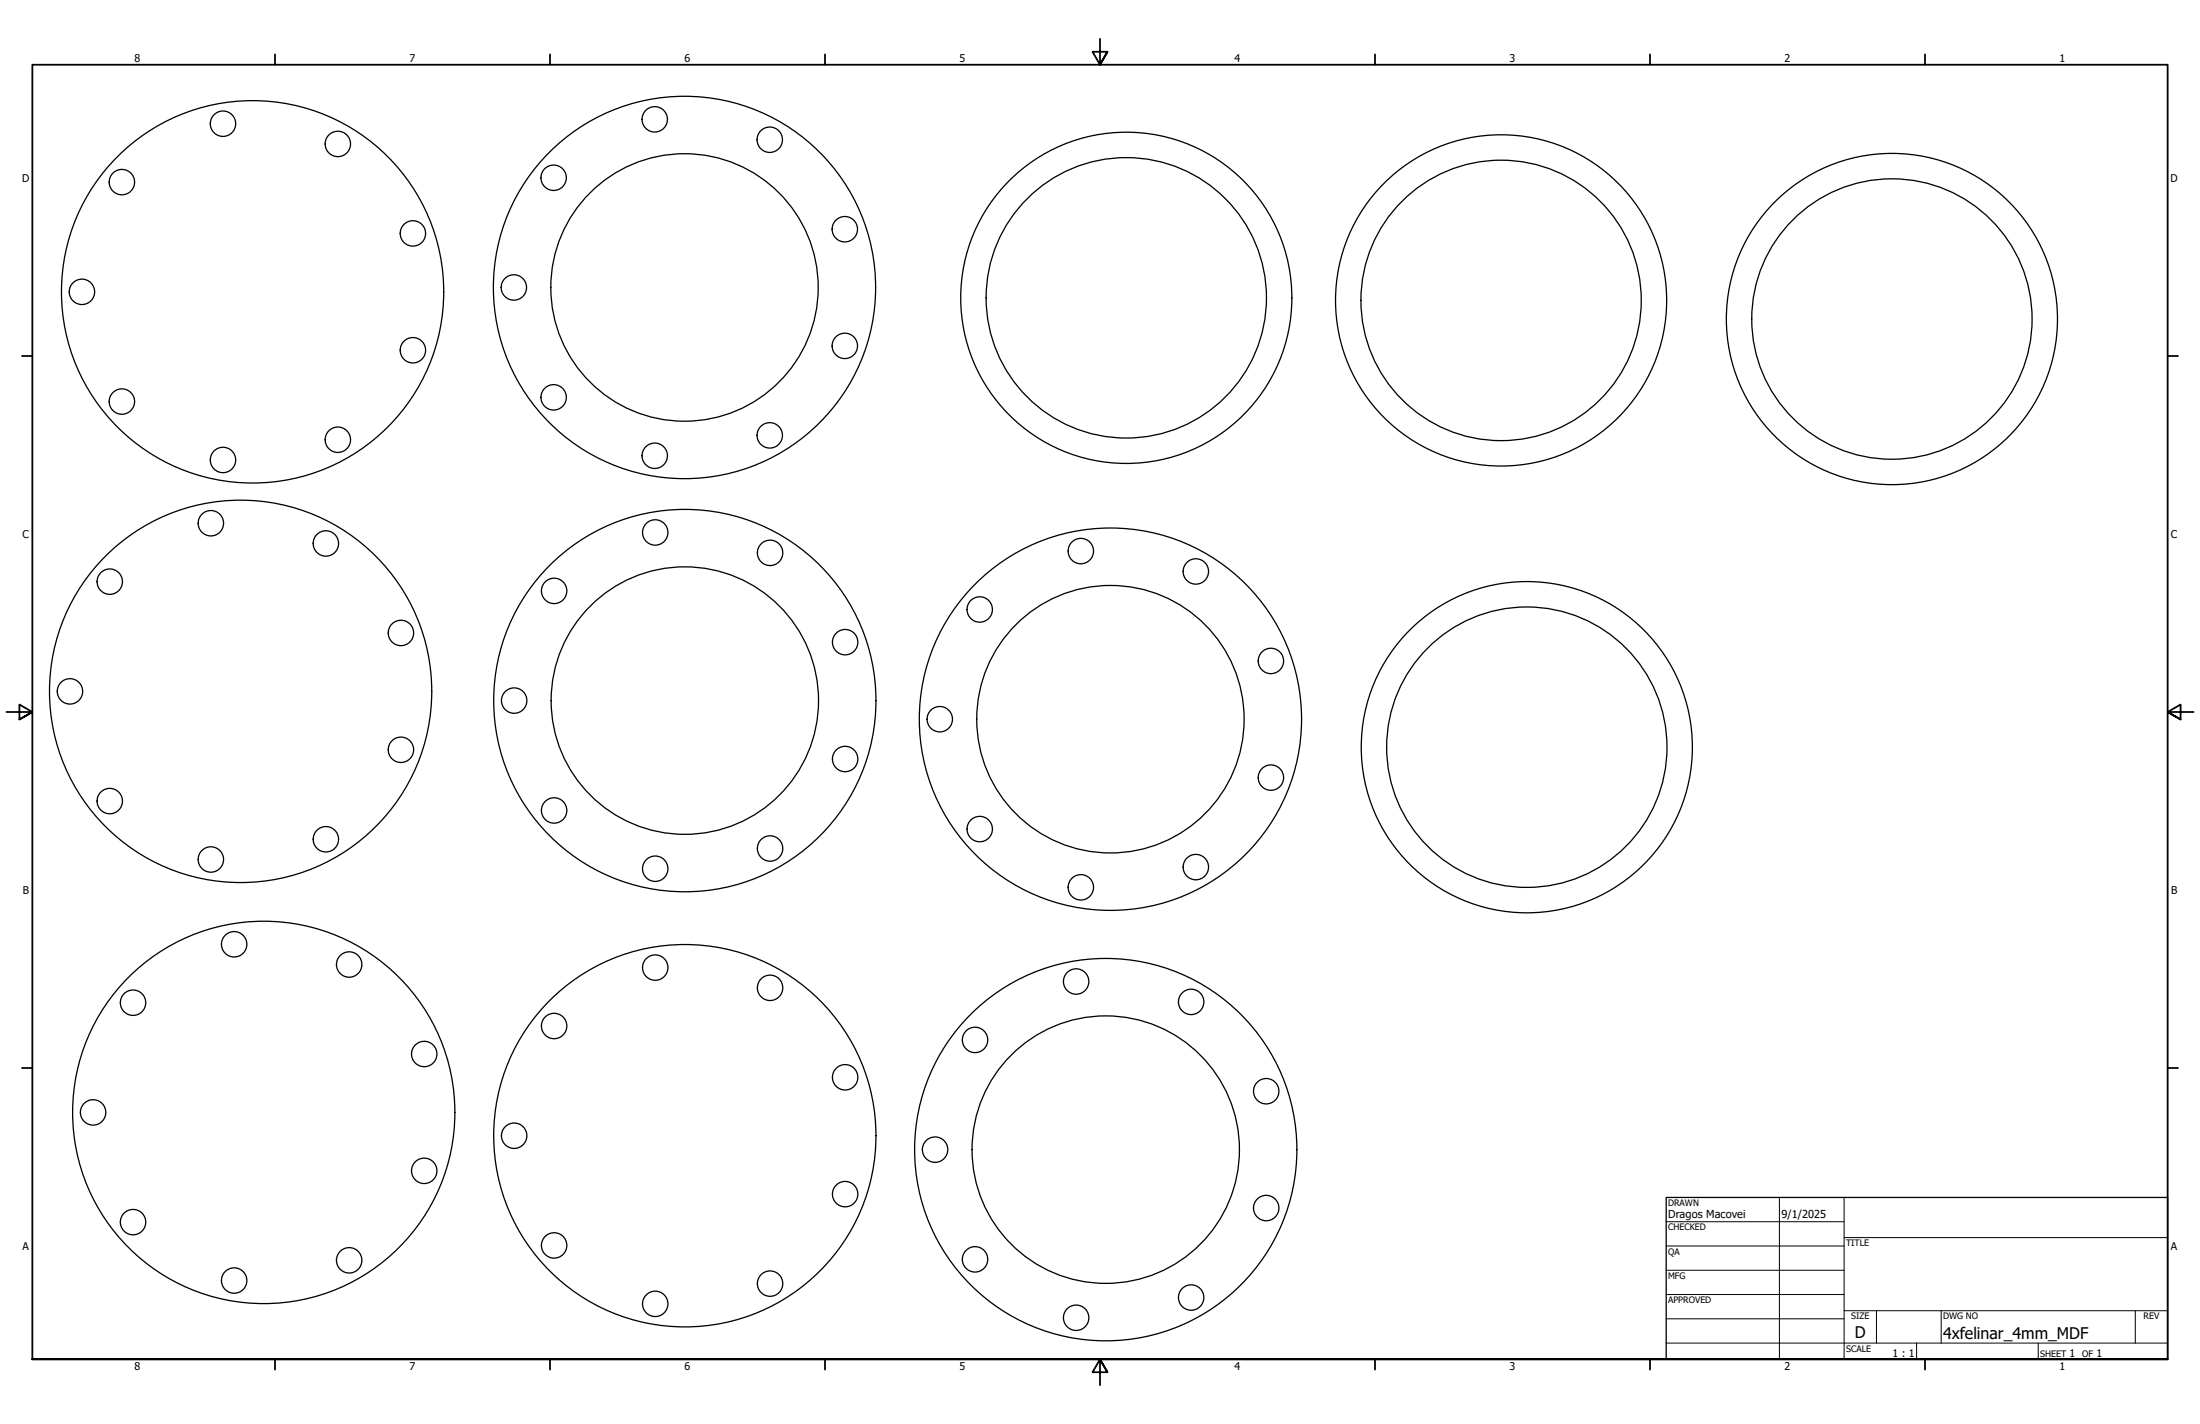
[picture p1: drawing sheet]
<svg xmlns="http://www.w3.org/2000/svg" width="864mm" height="559mm" viewBox="0 0 864 559" stroke-linecap="round" stroke-linejoin="round" font-family="sans-serif">
<!-- layer: Visible (ANSI) -->
<g fill="none" stroke="#000" stroke-width=".51">
<circle cx="87.5" cy="48.5" r="5"/>
<circle cx="132.6" cy="56.5" r="5"/>
<circle cx="257" cy="46.8" r="5"/>
<circle cx="302.2" cy="54.8" r="5"/>
<circle cx="47.8" cy="71.5" r="5"/>
<circle cx="217.3" cy="69.8" r="5"/>
<circle cx="162.1" cy="91.6" r="5"/>
<circle cx="331.6" cy="89.9" r="5"/>
<circle cx="32.2" cy="114.5" r="5"/>
<circle cx="99.1" cy="114.5" r="75"/>
<circle cx="201.7" cy="112.8" r="5"/>
<circle cx="268.7" cy="112.8" r="75"/>
<circle cx="268.7" cy="112.8" r="52.5"/>
<circle cx="442.1" cy="116.9" r="65"/>
<circle cx="442.1" cy="116.9" r="55"/>
<circle cx="589.2" cy="117.9" r="65"/>
<circle cx="589.3" cy="117.9" r="55"/>
<circle cx="162.1" cy="137.4" r="5"/>
<circle cx="331.6" cy="135.7" r="5"/>
<circle cx="742.7" cy="125.2" r="65"/>
<circle cx="742.7" cy="125.2" r="55"/>
<circle cx="47.8" cy="157.6" r="5"/>
<circle cx="217.3" cy="155.9" r="5"/>
<circle cx="132.6" cy="172.6" r="5"/>
<circle cx="257" cy="178.8" r="5"/>
<circle cx="302.2" cy="170.8" r="5"/>
<circle cx="87.5" cy="180.5" r="5"/>
<circle cx="82.8" cy="205.3" r="5"/>
<circle cx="127.9" cy="213.3" r="5"/>
<circle cx="257.2" cy="208.9" r="5"/>
<circle cx="302.3" cy="216.9" r="5"/>
<circle cx="424.3" cy="216.2" r="5"/>
<circle cx="43.1" cy="228.3" r="5"/>
<circle cx="217.5" cy="231.9" r="5"/>
<circle cx="384.6" cy="239.2" r="5"/>
<circle cx="469.4" cy="224.3" r="5"/>
<circle cx="157.4" cy="248.4" r="5"/>
<circle cx="331.8" cy="252" r="5"/>
<circle cx="498.9" cy="259.4" r="5"/>
<circle cx="27.5" cy="271.3" r="5"/>
<circle cx="94.4" cy="271.3" r="75"/>
<circle cx="201.8" cy="274.9" r="5"/>
<circle cx="268.8" cy="274.9" r="75"/>
<circle cx="268.8" cy="274.9" r="52.5"/>
<circle cx="157.4" cy="294.2" r="5"/>
<circle cx="331.8" cy="297.8" r="5"/>
<circle cx="368.9" cy="282.2" r="5"/>
<circle cx="435.9" cy="282.2" r="75"/>
<circle cx="435.9" cy="282.2" r="52.5"/>
<circle cx="599.3" cy="293.2" r="65"/>
<circle cx="599.4" cy="293.2" r="55"/>
<circle cx="43.1" cy="314.4" r="5"/>
<circle cx="217.5" cy="318" r="5"/>
<circle cx="498.9" cy="305.1" r="5"/>
<circle cx="82.8" cy="337.3" r="5"/>
<circle cx="127.9" cy="329.3" r="5"/>
<circle cx="302.3" cy="333" r="5"/>
<circle cx="384.6" cy="325.3" r="5"/>
<circle cx="257.2" cy="340.9" r="5"/>
<circle cx="424.3" cy="348.2" r="5"/>
<circle cx="469.4" cy="340.3" r="5"/>
<circle cx="91.9" cy="370.6" r="5"/>
<circle cx="137.1" cy="378.5" r="5"/>
<circle cx="257.2" cy="379.7" r="5"/>
<circle cx="52.2" cy="393.5" r="5"/>
<circle cx="302.3" cy="387.6" r="5"/>
<circle cx="422.4" cy="385.2" r="5"/>
<circle cx="467.6" cy="393.2" r="5"/>
<circle cx="166.5" cy="413.6" r="5"/>
<circle cx="217.5" cy="402.6" r="5"/>
<circle cx="382.7" cy="408.1" r="5"/>
<circle cx="36.5" cy="436.5" r="5"/>
<circle cx="103.5" cy="436.5" r="75"/>
<circle cx="331.8" cy="422.8" r="5"/>
<circle cx="497" cy="428.2" r="5"/>
<circle cx="166.5" cy="459.5" r="5"/>
<circle cx="201.8" cy="445.7" r="5"/>
<circle cx="268.8" cy="445.7" r="75"/>
<circle cx="367.1" cy="451.1" r="5"/>
<circle cx="434" cy="451.1" r="75"/>
<circle cx="434.1" cy="451.1" r="52.5"/>
<circle cx="52.2" cy="479.6" r="5"/>
<circle cx="331.8" cy="468.6" r="5"/>
<circle cx="497" cy="474.1" r="5"/>
<circle cx="137.1" cy="494.6" r="5"/>
<circle cx="217.5" cy="488.7" r="5"/>
<circle cx="382.7" cy="494.2" r="5"/>
<circle cx="91.9" cy="502.5" r="5"/>
<circle cx="257.2" cy="511.7" r="5"/>
<circle cx="302.3" cy="503.7" r="5"/>
<circle cx="422.4" cy="517.1" r="5"/>
<circle cx="467.6" cy="509.2" r="5"/>
</g>
<!-- layer: Border (ANSI) -->
<g fill="none" stroke="#000" stroke-width=".7">
<path d="M431.8 15.2v10.2l-2.9-5.1h5.8l-2.9 5.1 2.9-5.1M107.9 21.3v4.1M215.9 21.3v4.1M323.8 21.3v4.1M539.8 21.3v4.1M647.7 21.3v4.1M755.6 21.3v4.1M8.6 139.7h4.1M850.9 139.7h4.1M2.5 279.4h10.2l-5.1-2.9v5.8l5.1-2.9-5.1 2.9M861.1 279.4h-10.2l5.1-2.9v5.8l-5.1-2.9 5.1 2.9M8.6 419.1h4.1"/>
<path d="M850.9 419.1h4.1M12.7 533.4v-508h838.2v508h-838.2h838.2M107.9 533.4v4.1M215.9 533.4v4.1M323.8 533.4v4.1M434.7 538.5l-2.9-5.1 2.9 5.1h-5.8l2.9-5.1v10.2M539.8 533.4v4.1M647.7 533.4v4.1M755.6 533.4v4.1"/>
</g>
<!-- layer: Title (ANSI) -->
<g fill="none" stroke="#000" stroke-width=".39">
<path d="M654 479.4h69.9M698.5 469.9v63.5M723.9 469.9v63.5M654 488.9h69.9M654 498.5h69.9M723.9 485.6h127M654 508h69.9M654 517.5h69.9M723.9 514.3h127M736.6 514.3v12.7M762 514.3v12.7M838.2 514.3v12.7"/>
<path d="M654 527h196.9M752.3 527v6.4M800.1 527v6.4"/>
</g>
<path d="M654 469.9h196.9v63.5h-196.9z" fill="none" stroke="#000" stroke-width=".51"/>
<g font-size="6.3">
<text x="728.1" y="524.9">D</text>
<text x="762.8" y="525.4">4xfelinar_4mm_MDF</text>
</g>
<g font-size="4.3">
<text x="654.8" y="477.8">Dragos Macovei</text>
<text x="699.3" y="478">9/1/2025</text>
</g>
<g font-size="4.2">
<text x="52.8" y="24.4">8</text>
<text x="160.8" y="24.4">7</text>
<text x="268.7" y="24.4">6</text>
<text x="376.7" y="24.4">5</text>
<text x="484.6" y="24.4">4</text>
<text x="592.6" y="24.4">3</text>
<text x="700.5" y="24.4">2</text>
<text x="808.5" y="24.4">1</text>
<text x="8.8" y="71.4">D</text>
<text x="852" y="71.4">D</text>
<text x="8.9" y="211.1">C</text>
<text x="852.2" y="211.1">C</text>
<text x="9" y="350.8">B</text>
<text x="852.2" y="350.8">B</text>
<text x="8.9" y="490.5">A</text>
<text x="852.2" y="490.5">A</text>
<text x="742.9" y="532.6">1 : 1</text>
<text x="812.4" y="532.6">1</text>
<text x="823" y="532.6">1</text>
<text x="52.8" y="537.5">8</text>
<text x="160.8" y="537.5">7</text>
<text x="268.7" y="537.5">6</text>
<text x="376.7" y="537.5">5</text>
<text x="484.6" y="537.5">4</text>
<text x="592.6" y="537.5">3</text>
<text x="700.5" y="537.5">2</text>
<text x="808.5" y="537.5">1</text>
</g>
<g font-size="3.5">
<text x="654.8" y="473.2">DRAWN</text>
<text x="654.8" y="482.8">CHECKED</text>
<text x="724.7" y="488.9">TITLE</text>
<text x="654.8" y="492.3">QA</text>
<text x="654.8" y="501.8">MFG</text>
<text x="654.8" y="511.4">APPROVED</text>
<text x="726.7" y="517.7">SIZE</text>
<text x="762.8" y="517.7">DWG NO</text>
<text x="841.4" y="517.7">REV</text>
<text x="724.7" y="530.4">SCALE</text>
<text x="800.9" y="532.6">SHEET</text>
<text x="817.4" y="532.6">OF</text>
</g>
</svg>
